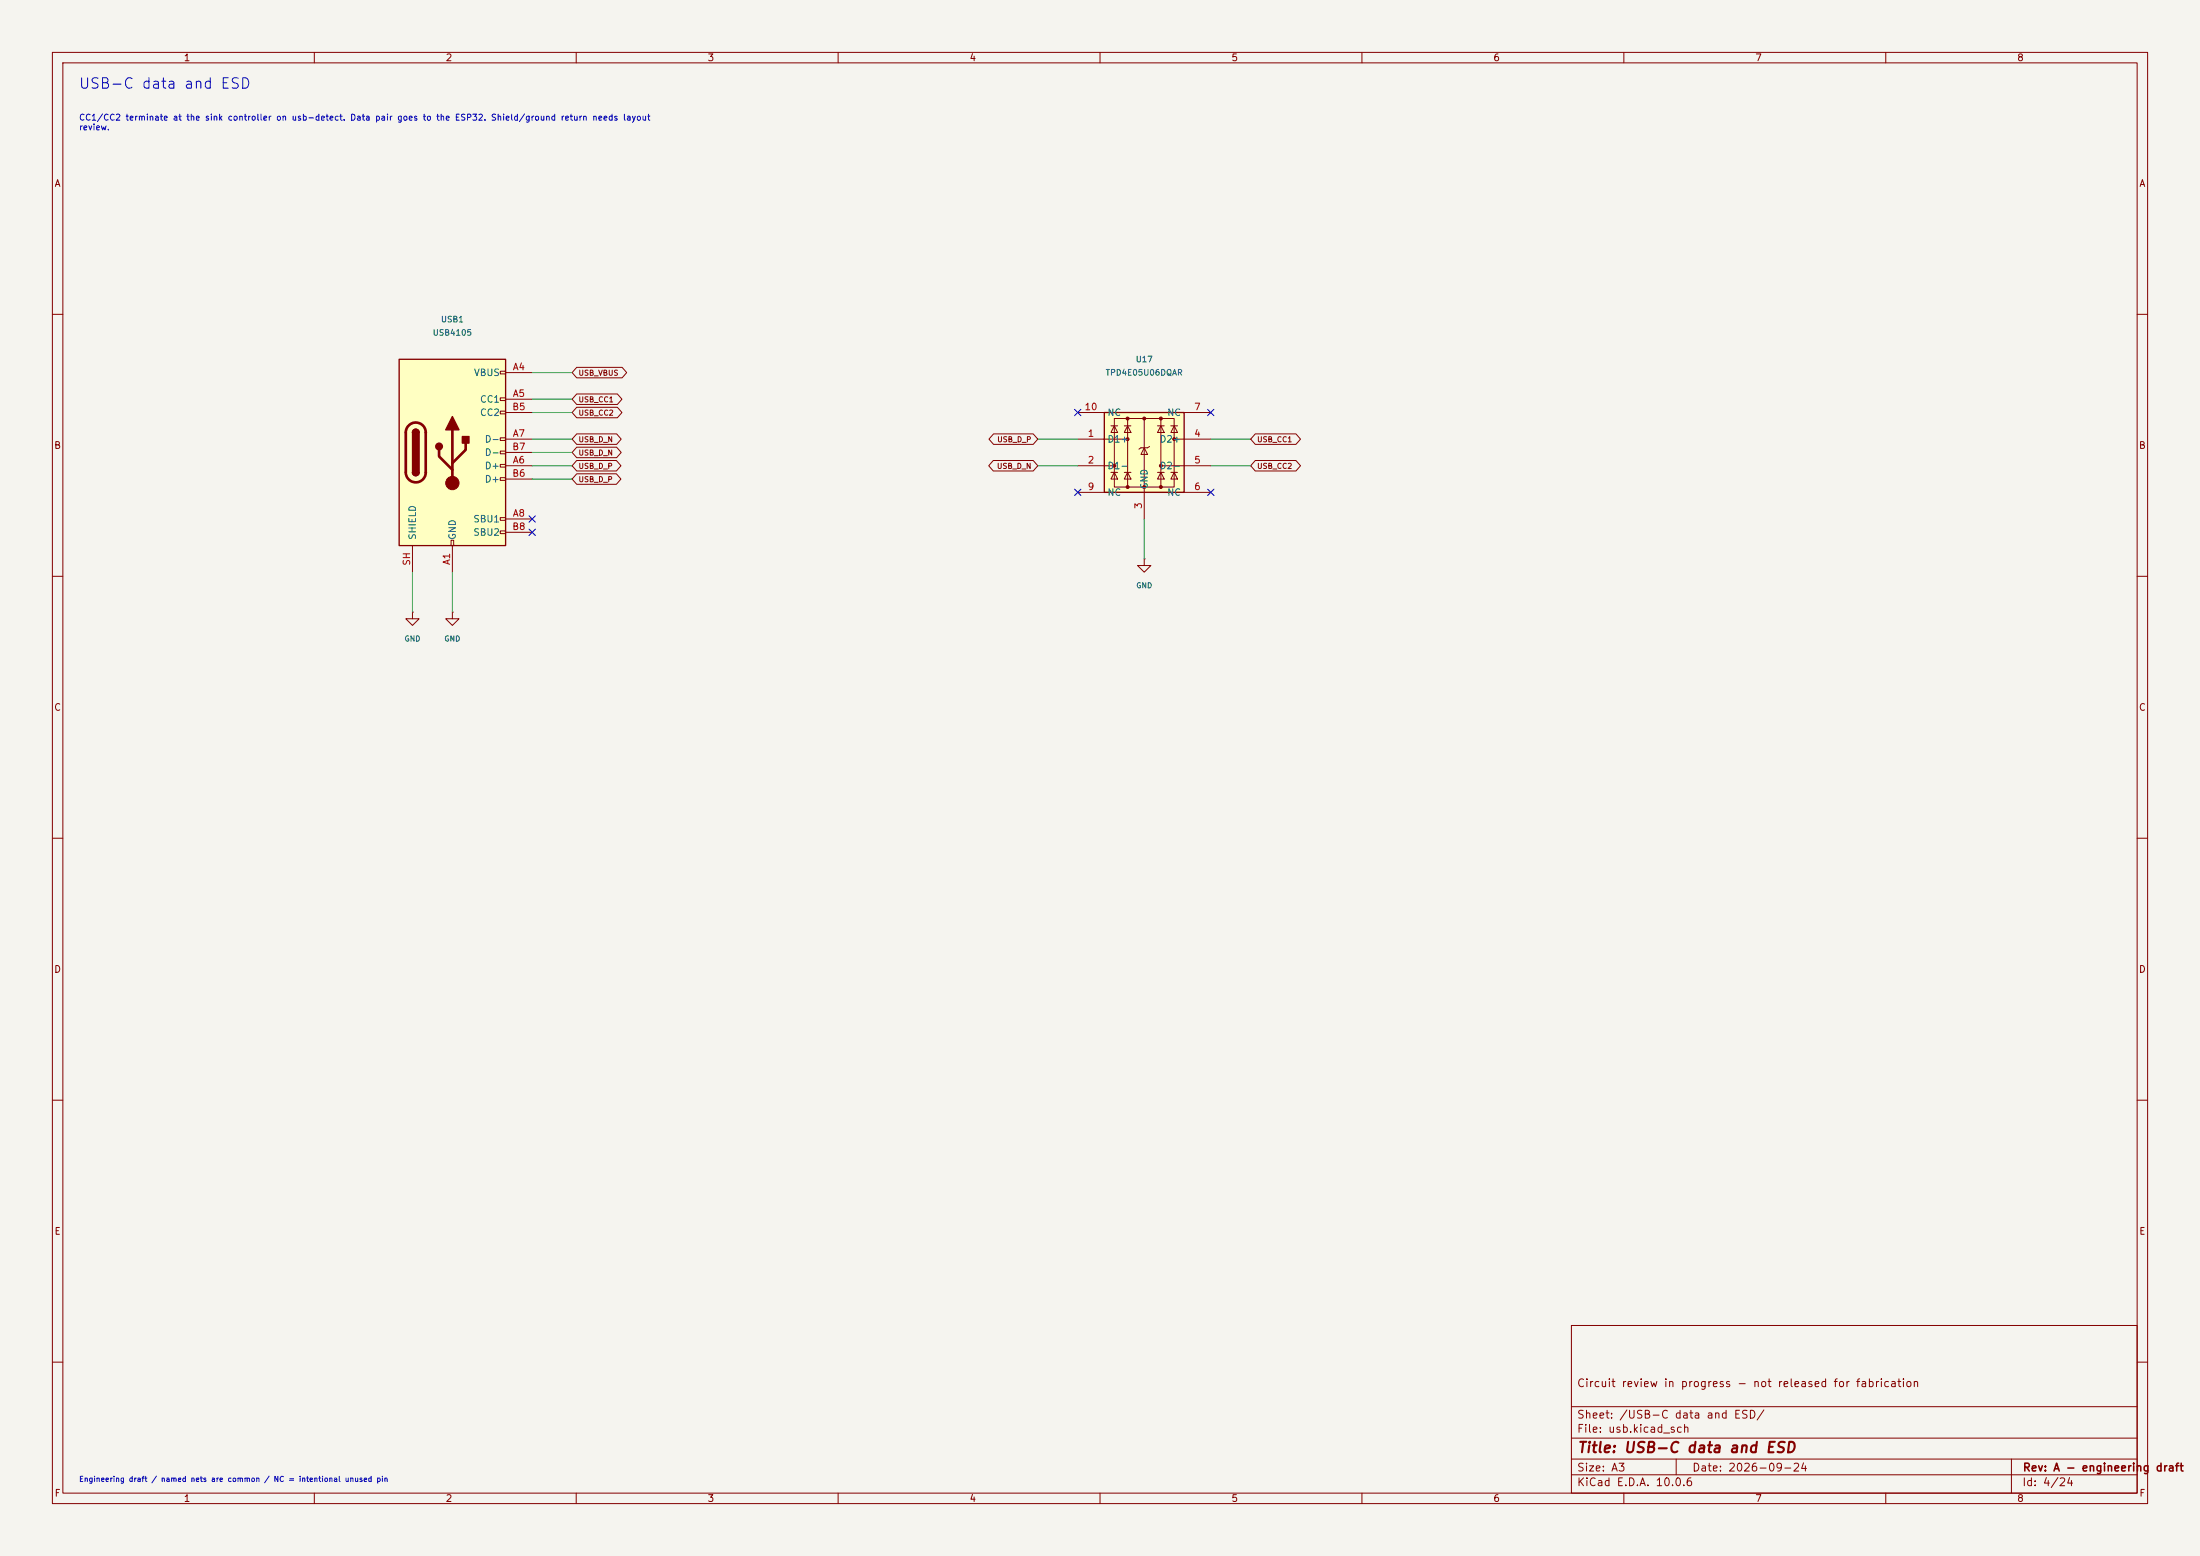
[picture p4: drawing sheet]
(kicad_sch
 (version 20250114)
 (generator "eeschema")
 (paper "A3")
 (title_block
  (title "USB-C data and ESD")
  (date "2026-09-24")
  (rev "A - engineering draft")
  (comment 1 "Circuit review in progress - not released for fabrication"))
 (lib_symbols
  (symbol "Connector:USB_C_Receptacle_USB2.0_16P"
   (pin_names
    (offset 1.016)) (exclude_from_sim no) (in_bom yes) (on_board yes)
   (in_pos_files yes)
   (duplicate_pin_numbers_are_jumpers no)
   (property "Reference" "J" (at 0 22.225 0) (show_name no) (do_not_autoplace no) (effects (font (size 1.27 1.27))))
   (property "Value" "USB_C_Receptacle_USB2.0_16P" (at 0 19.685 0) (show_name no) (do_not_autoplace no) (effects (font (size 1.27 1.27))))
   (property "Footprint" "" (at 3.81 0 0) (show_name no) (do_not_autoplace no) (hide yes) (effects (font (size 1.27 1.27))))
   (property "Datasheet" "https://www.usb.org/sites/default/files/documents/usb_type-c.zip" (at 3.81 0 0) (show_name no) (do_not_autoplace no) (hide yes) (effects (font (size 1.27 1.27))))
   (property "Description" "USB 2.0-only 16P Type-C Receptacle connector" (at 0 0 0) (show_name no) (do_not_autoplace no) (hide yes) (effects (font (size 1.27 1.27))))
   (symbol "USB_C_Receptacle_USB2.0_16P_0_0"
    (rectangle (start -0.254 -17.78) (end 0.254 -16.764) (stroke (width 0) (type default)) (fill (type none)))
    (rectangle (start 10.16 15.494) (end 9.144 14.986) (stroke (width 0) (type default)) (fill (type none)))
    (rectangle (start 10.16 10.414) (end 9.144 9.906) (stroke (width 0) (type default)) (fill (type none)))
    (rectangle (start 10.16 7.874) (end 9.144 7.366) (stroke (width 0) (type default)) (fill (type none)))
    (rectangle (start 10.16 2.794) (end 9.144 2.286) (stroke (width 0) (type default)) (fill (type none)))
    (rectangle (start 10.16 0.254) (end 9.144 -0.254) (stroke (width 0) (type default)) (fill (type none)))
    (rectangle (start 10.16 -2.286) (end 9.144 -2.794) (stroke (width 0) (type default)) (fill (type none)))
    (rectangle (start 10.16 -4.826) (end 9.144 -5.334) (stroke (width 0) (type default)) (fill (type none)))
    (rectangle (start 10.16 -12.446) (end 9.144 -12.954) (stroke (width 0) (type default)) (fill (type none)))
    (rectangle (start 10.16 -14.986) (end 9.144 -15.494) (stroke (width 0) (type default)) (fill (type none))))
   (symbol "USB_C_Receptacle_USB2.0_16P_0_1"
    (rectangle (start -10.16 17.78) (end 10.16 -17.78) (stroke (width 0.254) (type default)) (fill (type background)))
    (polyline (pts (xy -8.89 -3.81) (xy -8.89 3.81)) (stroke (width 0.508) (type default)) (fill (type none)))
    (rectangle (start -7.62 -3.81) (end -6.35 3.81) (stroke (width 0.254) (type default)) (fill (type outline)))
    (arc (start -7.62 3.81) (mid -6.985 4.4423) (end -6.35 3.81) (stroke (width 0.254) (type default)) (fill (type none)))
    (arc (start -7.62 3.81) (mid -6.985 4.4423) (end -6.35 3.81) (stroke (width 0.254) (type default)) (fill (type outline)))
    (arc (start -8.89 3.81) (mid -6.985 5.7067) (end -5.08 3.81) (stroke (width 0.508) (type default)) (fill (type none)))
    (arc (start -5.08 -3.81) (mid -6.985 -5.7067) (end -8.89 -3.81) (stroke (width 0.508) (type default)) (fill (type none)))
    (arc (start -6.35 -3.81) (mid -6.985 -4.4423) (end -7.62 -3.81) (stroke (width 0.254) (type default)) (fill (type none)))
    (arc (start -6.35 -3.81) (mid -6.985 -4.4423) (end -7.62 -3.81) (stroke (width 0.254) (type default)) (fill (type outline)))
    (polyline (pts (xy -5.08 3.81) (xy -5.08 -3.81)) (stroke (width 0.508) (type default)) (fill (type none)))
    (circle (center -2.54 1.143) (radius 0.635) (stroke (width 0.254) (type default)) (fill (type outline)))
    (polyline (pts (xy -1.27 4.318) (xy 0 6.858) (xy 1.27 4.318) (xy -1.27 4.318)) (stroke (width 0.254) (type default)) (fill (type outline)))
    (polyline (pts (xy 0 -2.032) (xy 2.54 0.508) (xy 2.54 1.778)) (stroke (width 0.508) (type default)) (fill (type none)))
    (polyline (pts (xy 0 -3.302) (xy -2.54 -0.762) (xy -2.54 0.508)) (stroke (width 0.508) (type default)) (fill (type none)))
    (polyline (pts (xy 0 -5.842) (xy 0 4.318)) (stroke (width 0.508) (type default)) (fill (type none)))
    (circle (center 0 -5.842) (radius 1.27) (stroke (width 0) (type default)) (fill (type outline)))
    (rectangle (start 1.905 1.778) (end 3.175 3.048) (stroke (width 0.254) (type default)) (fill (type outline))))
   (symbol "USB_C_Receptacle_USB2.0_16P_1_1"
    (pin passive line (at 0 -22.86 90) (length 5.08) (name "GND" (effects (font (size 1.27 1.27)))) (number "A1" (effects (font (size 1.27 1.27)))))
    (pin passive line (at 15.24 15.24 180) (length 5.08) (name "VBUS" (effects (font (size 1.27 1.27)))) (number "A4" (effects (font (size 1.27 1.27)))))
    (pin bidirectional line (at 15.24 10.16 180) (length 5.08) (name "CC1" (effects (font (size 1.27 1.27)))) (number "A5" (effects (font (size 1.27 1.27)))))
    (pin bidirectional line (at 15.24 -2.54 180) (length 5.08) (name "D+" (effects (font (size 1.27 1.27)))) (number "A6" (effects (font (size 1.27 1.27)))))
    (pin bidirectional line (at 15.24 2.54 180) (length 5.08) (name "D-" (effects (font (size 1.27 1.27)))) (number "A7" (effects (font (size 1.27 1.27)))))
    (pin bidirectional line (at 15.24 -12.7 180) (length 5.08) (name "SBU1" (effects (font (size 1.27 1.27)))) (number "A8" (effects (font (size 1.27 1.27)))))
    (pin passive line (at 15.24 15.24 180) (length 5.08) (hide yes) (name "VBUS" (effects (font (size 1.27 1.27)))) (number "A9" (effects (font (size 1.27 1.27)))))
    (pin passive line (at 0 -22.86 90) (length 5.08) (hide yes) (name "GND" (effects (font (size 1.27 1.27)))) (number "A12" (effects (font (size 1.27 1.27)))))
    (pin passive line (at 0 -22.86 90) (length 5.08) (hide yes) (name "GND" (effects (font (size 1.27 1.27)))) (number "B1" (effects (font (size 1.27 1.27)))))
    (pin passive line (at 15.24 15.24 180) (length 5.08) (hide yes) (name "VBUS" (effects (font (size 1.27 1.27)))) (number "B4" (effects (font (size 1.27 1.27)))))
    (pin bidirectional line (at 15.24 7.62 180) (length 5.08) (name "CC2" (effects (font (size 1.27 1.27)))) (number "B5" (effects (font (size 1.27 1.27)))))
    (pin bidirectional line (at 15.24 -5.08 180) (length 5.08) (name "D+" (effects (font (size 1.27 1.27)))) (number "B6" (effects (font (size 1.27 1.27)))))
    (pin bidirectional line (at 15.24 0 180) (length 5.08) (name "D-" (effects (font (size 1.27 1.27)))) (number "B7" (effects (font (size 1.27 1.27)))))
    (pin bidirectional line (at 15.24 -15.24 180) (length 5.08) (name "SBU2" (effects (font (size 1.27 1.27)))) (number "B8" (effects (font (size 1.27 1.27)))))
    (pin passive line (at 15.24 15.24 180) (length 5.08) (hide yes) (name "VBUS" (effects (font (size 1.27 1.27)))) (number "B9" (effects (font (size 1.27 1.27)))))
    (pin passive line (at 0 -22.86 90) (length 5.08) (hide yes) (name "GND" (effects (font (size 1.27 1.27)))) (number "B12" (effects (font (size 1.27 1.27)))))
    (pin passive line (at -7.62 -22.86 90) (length 5.08) (name "SHIELD" (effects (font (size 1.27 1.27)))) (number "SH" (effects (font (size 1.27 1.27))))))
   (embedded_fonts no))
  (symbol "Handset:TPD4E05U06DQA"
   (property "Reference" "U" (at -0.635 8.89 0) (show_name no) (do_not_autoplace no) (effects (font (size 1.27 1.27))))
   (property "Value" "TPD4E05U06DQA" (at 1.905 -10.16 0) (show_name no) (do_not_autoplace no) (effects (font (size 1.27 1.27)) (justify left)))
   (property "Footprint" "Package_SON:USON-10_2.5x1.0mm_P0.5mm" (at 1.905 -12.065 0) (show_name no) (do_not_autoplace no) (hide yes) (effects (font (size 1.27 1.27)
    (italic yes)) (justify left)))
   (property "Datasheet" "https://www.ti.com/lit/ds/symlink/tpd4e05u06.pdf" (at 1.905 -13.97 0) (show_name no) (do_not_autoplace no) (hide yes) (effects (font (size 1.27 1.27)) (justify left)))
   (property "Description" "4-Channel ESD Protection for Super-Speed USB 3.0 Interface, USON-10" (at 0 0 0) (show_name no) (do_not_autoplace no) (hide yes) (effects (font (size 1.27 1.27))))
   (embedded_fonts no)
   (symbol "TPD4E05U06DQA_0_0"
    (rectangle (start -5.715 6.477) (end 5.715 -6.604) (stroke (width 0) (type default)) (fill (type none)))
    (polyline (pts (xy -3.175 -6.604) (xy -3.175 6.477)) (stroke (width 0) (type default)) (fill (type none)))
    (polyline (pts (xy 0 6.477) (xy 0 -6.604)) (stroke (width 0) (type default)) (fill (type none)))
    (polyline (pts (xy 3.175 6.477) (xy 3.175 -6.604)) (stroke (width 0) (type default)) (fill (type none))))
   (symbol "TPD4E05U06DQA_0_1"
    (polyline (pts (xy -7.747 2.54) (xy -3.175 2.54)) (stroke (width 0) (type default)) (fill (type none)))
    (rectangle (start -7.62 7.62) (end 7.62 -7.62) (stroke (width 0.254) (type default)) (fill (type background)))
    (polyline (pts (xy -7.62 -2.54) (xy -5.715 -2.54)) (stroke (width 0) (type default)) (fill (type none)))
    (circle (center -5.715 -2.54) (radius 0.2794) (stroke (width 0) (type default)) (fill (type outline)))
    (polyline (pts (xy -5.08 5.08) (xy -6.35 5.08)) (stroke (width 0) (type default)) (fill (type none)))
    (polyline (pts (xy -5.08 3.81) (xy -6.35 3.81) (xy -5.715 5.08) (xy -5.08 3.81)) (stroke (width 0) (type default)) (fill (type none)))
    (polyline (pts (xy -5.08 -3.81) (xy -6.35 -3.81)) (stroke (width 0) (type default)) (fill (type none)))
    (polyline (pts (xy -5.08 -5.08) (xy -6.35 -5.08) (xy -5.715 -3.81) (xy -5.08 -5.08)) (stroke (width 0) (type default)) (fill (type none)))
    (circle (center -3.175 6.477) (radius 0.2794) (stroke (width 0) (type default)) (fill (type outline)))
    (circle (center -3.175 2.54) (radius 0.2794) (stroke (width 0) (type default)) (fill (type outline)))
    (circle (center -3.175 -6.604) (radius 0.2794) (stroke (width 0) (type default)) (fill (type outline)))
    (polyline (pts (xy -2.54 5.08) (xy -3.81 5.08)) (stroke (width 0) (type default)) (fill (type none)))
    (polyline (pts (xy -2.54 3.81) (xy -3.81 3.81) (xy -3.175 5.08) (xy -2.54 3.81)) (stroke (width 0) (type default)) (fill (type none)))
    (polyline (pts (xy -2.54 -3.81) (xy -3.81 -3.81)) (stroke (width 0) (type default)) (fill (type none)))
    (polyline (pts (xy -2.54 -5.08) (xy -3.81 -5.08) (xy -3.175 -3.81) (xy -2.54 -5.08)) (stroke (width 0) (type default)) (fill (type none)))
    (polyline (pts (xy -0.635 0.889) (xy -1.016 0.635)) (stroke (width 0) (type default)) (fill (type none)))
    (circle (center 0 6.477) (radius 0.2794) (stroke (width 0) (type default)) (fill (type outline)))
    (polyline (pts (xy 0 -6.604) (xy 0 -7.62)) (stroke (width 0) (type default)) (fill (type none)))
    (circle (center 0 -6.604) (radius 0.2794) (stroke (width 0) (type default)) (fill (type outline)))
    (polyline (pts (xy 0.635 0.889) (xy -0.635 0.889)) (stroke (width 0) (type default)) (fill (type none)))
    (polyline (pts (xy 0.635 0.889) (xy 1.016 1.143)) (stroke (width 0) (type default)) (fill (type none)))
    (polyline (pts (xy 0.635 -0.381) (xy -0.635 -0.381) (xy 0 0.889) (xy 0.635 -0.381)) (stroke (width 0) (type default)) (fill (type none)))
    (circle (center 3.175 6.477) (radius 0.2794) (stroke (width 0) (type default)) (fill (type outline)))
    (circle (center 3.175 -2.54) (radius 0.2794) (stroke (width 0) (type default)) (fill (type outline)))
    (circle (center 3.175 -6.604) (radius 0.2794) (stroke (width 0) (type default)) (fill (type outline)))
    (polyline (pts (xy 3.81 5.08) (xy 2.54 5.08)) (stroke (width 0) (type default)) (fill (type none)))
    (polyline (pts (xy 3.81 3.81) (xy 2.54 3.81) (xy 3.175 5.08) (xy 3.81 3.81)) (stroke (width 0) (type default)) (fill (type none)))
    (polyline (pts (xy 3.81 -3.81) (xy 2.54 -3.81)) (stroke (width 0) (type default)) (fill (type none)))
    (polyline (pts (xy 3.81 -5.08) (xy 2.54 -5.08) (xy 3.175 -3.81) (xy 3.81 -5.08)) (stroke (width 0) (type default)) (fill (type none)))
    (circle (center 5.715 2.54) (radius 0.2794) (stroke (width 0) (type default)) (fill (type outline)))
    (polyline (pts (xy 6.35 5.08) (xy 5.08 5.08)) (stroke (width 0) (type default)) (fill (type none)))
    (polyline (pts (xy 6.35 3.81) (xy 5.08 3.81) (xy 5.715 5.08) (xy 6.35 3.81)) (stroke (width 0) (type default)) (fill (type none)))
    (polyline (pts (xy 6.35 -3.81) (xy 5.08 -3.81)) (stroke (width 0) (type default)) (fill (type none)))
    (polyline (pts (xy 6.35 -5.08) (xy 5.08 -5.08) (xy 5.715 -3.81) (xy 6.35 -5.08)) (stroke (width 0) (type default)) (fill (type none)))
    (polyline (pts (xy 7.62 2.54) (xy 5.715 2.54)) (stroke (width 0) (type default)) (fill (type none)))
    (polyline (pts (xy 7.62 -2.54) (xy 3.175 -2.54)) (stroke (width 0) (type default)) (fill (type none))))
   (symbol "TPD4E05U06DQA_1_1"
    (pin passive line (at -12.7 2.54 0) (length 5.08) (name "D1+" (effects (font (size 1.27 1.27)))) (number "1" (effects (font (size 1.27 1.27)))))
    (pin passive line (at -12.7 -2.54 0) (length 5.08) (name "D1-" (effects (font (size 1.27 1.27)))) (number "2" (effects (font (size 1.27 1.27)))))
    (pin power_in line (at 0 -12.7 90) (length 5.08) (name "GND" (effects (font (size 1.27 1.27)))) (number "3" (effects (font (size 1.27 1.27)))))
    (pin passive line (at 12.7 2.54 180) (length 5.08) (name "D2+" (effects (font (size 1.27 1.27)))) (number "4" (effects (font (size 1.27 1.27)))))
    (pin passive line (at 12.7 -2.54 180) (length 5.08) (name "D2-" (effects (font (size 1.27 1.27)))) (number "5" (effects (font (size 1.27 1.27)))))
    (pin free line (at 12.7 -7.62 180) (length 5.08) (name "NC" (effects (font (size 1.27 1.27)))) (number "6" (effects (font (size 1.27 1.27)))))
    (pin free line (at 12.7 7.62 180) (length 5.08) (name "NC" (effects (font (size 1.27 1.27)))) (number "7" (effects (font (size 1.27 1.27)))))
    (pin passive line (at 0 -12.7 90) (length 5.08) (hide yes) (name "GND" (effects (font (size 1.27 1.27)))) (number "8" (effects (font (size 1.27 1.27)))))
    (pin free line (at -12.7 -7.62 0) (length 5.08) (name "NC" (effects (font (size 1.27 1.27)))) (number "9" (effects (font (size 1.27 1.27)))))
    (pin free line (at -12.7 7.62 0) (length 5.08) (name "NC" (effects (font (size 1.27 1.27)))) (number "10" (effects (font (size 1.27 1.27)))))))
  (symbol "power:GND"
   (power global)
   (pin_numbers (hide yes))
   (pin_names
    (offset 0) (hide yes)) (exclude_from_sim no) (in_bom yes) (on_board yes)
   (in_pos_files yes)
   (duplicate_pin_numbers_are_jumpers no)
   (property "Reference" "#PWR" (at 0 -6.35 0) (show_name no) (do_not_autoplace no) (hide yes) (effects (font (size 1.27 1.27))))
   (property "Value" "GND" (at 0 -3.81 0) (show_name no) (do_not_autoplace no) (effects (font (size 1.27 1.27))))
   (property "Footprint" "" (at 0 0 0) (show_name no) (do_not_autoplace no) (hide yes) (effects (font (size 1.27 1.27))))
   (property "Datasheet" "" (at 0 0 0) (show_name no) (do_not_autoplace no) (hide yes) (effects (font (size 1.27 1.27))))
   (property "Description" "Power symbol creates a global label with name \"GND\" , ground" (at 0 0 0) (show_name no) (do_not_autoplace no) (hide yes) (effects (font (size 1.27 1.27))))
   (symbol "GND_0_1"
    (polyline (pts (xy 0 0) (xy 0 -1.27) (xy 1.27 -1.27) (xy 0 -2.54) (xy -1.27 -1.27) (xy 0 -1.27)) (stroke (width 0) (type default)) (fill (type none))))
   (symbol "GND_1_1"
    (pin power_in line (at 0 0 270) (length 0) (name "" (effects (font (size 1.27 1.27)))) (number "1" (effects (font (size 1.27 1.27))))))
   (embedded_fonts no)))
 (text "USB-C data and ESD" (at 15 15 0) (effects (font (size 2 2)) (justify left top)))
 (text "CC1/CC2 terminate at the sink controller on usb-detect. Data pair goes to the ESP32. Shield/ground return needs layout\nreview." (at 15 22 0) (effects (font (size 1.15 1.15)) (justify left top)))
 (text "Engineering draft / named nets are common / NC = intentional unused pin" (at 15 282 0) (effects (font (size 1 1)) (justify left top)))
 (symbol
  (lib_id "Connector:USB_C_Receptacle_USB2.0_16P") (at 86.36 86.36 0) (unit 1) (in_bom yes) (on_board yes) (dnp no)
  (property "Reference" "USB1" (at 86.36 60.96 0) (effects (font (size 1.1 1.1))))
  (property "Value" "USB4105" (at 86.36 63.5 0) (effects (font (size 1.1 1.1))))
  (property "Footprint" "Connector_USB:USB_C_Receptacle_GCT_USB4105-xx-A_16P_TopMnt_Horizontal" (at 86.36 86.36 0) (effects (font (size 1 1)) (hide yes))) (pin "A1") (pin "A4") (pin "A5") (pin "A6") (pin "A7") (pin "A8") (pin "A9") (pin "A12") (pin "B1") (pin "B4") (pin "B5") (pin "B6") (pin "B7") (pin "B8") (pin "B9") (pin "B12") (pin "SH"))
 (symbol
  (lib_id "Handset:TPD4E05U06DQA") (at 218.44 86.36 0) (unit 1) (in_bom yes) (on_board yes) (dnp no)
  (property "Reference" "U17" (at 218.44 68.58 0) (effects (font (size 1.1 1.1))))
  (property "Value" "TPD4E05U06DQAR" (at 218.44 71.12 0) (effects (font (size 1.1 1.1))))
  (property "Footprint" "Package_SON:USON-10_2.5x1.0mm_P0.5mm" (at 218.44 86.36 0) (effects (font (size 1.27 1.27)) (hide yes))) (pin "1") (pin "2") (pin "3") (pin "4") (pin "5") (pin "6") (pin "7") (pin "8") (pin "9") (pin "10"))
 (wire (pts (xy 86.3600 109.2200) (xy 86.3600 116.8400)) (stroke (width 0) (type default)))
 (symbol
  (lib_id "power:GND") (at 86.36 116.84 0) (unit 1) (in_bom yes) (on_board yes) (dnp no)
  (property "Reference" "#PWR4004" (at 86.36 116.84 0) (effects (font (size 1 1)) (hide yes)))
  (property "Value" "GND" (at 86.36 121.92 0) (effects (font (size 1 1)))) (pin "1"))
 (wire (pts (xy 101.6000 71.1200) (xy 109.2200 71.1200)) (stroke (width 0) (type default)))
 (global_label "USB_VBUS"
  (shape bidirectional) (at 109.22 71.12 180.0) (effects (font (size 1 1)) (justify left)))
 (wire (pts (xy 101.6000 76.2000) (xy 109.2200 76.2000)) (stroke (width 0) (type default)))
 (global_label "USB_CC1"
  (shape bidirectional) (at 109.22 76.2 180.0) (effects (font (size 1 1)) (justify left)))
 (wire (pts (xy 101.6000 88.9000) (xy 109.2200 88.9000)) (stroke (width 0) (type default)))
 (global_label "USB_D_P"
  (shape bidirectional) (at 109.22 88.9 180.0) (effects (font (size 1 1)) (justify left)))
 (wire (pts (xy 101.6000 83.8200) (xy 109.2200 83.8200)) (stroke (width 0) (type default)))
 (global_label "USB_D_N"
  (shape bidirectional) (at 109.22 83.82 180.0) (effects (font (size 1 1)) (justify left)))
 (no_connect (at 101.6 99.06))
 (wire (pts (xy 101.6000 78.7400) (xy 109.2200 78.7400)) (stroke (width 0) (type default)))
 (global_label "USB_CC2"
  (shape bidirectional) (at 109.22 78.74 180.0) (effects (font (size 1 1)) (justify left)))
 (wire (pts (xy 101.6000 91.4400) (xy 109.2200 91.4400)) (stroke (width 0) (type default)))
 (global_label "USB_D_P"
  (shape bidirectional) (at 109.22 91.44 180.0) (effects (font (size 1 1)) (justify left)))
 (wire (pts (xy 101.6000 86.3600) (xy 109.2200 86.3600)) (stroke (width 0) (type default)))
 (global_label "USB_D_N"
  (shape bidirectional) (at 109.22 86.36 180.0) (effects (font (size 1 1)) (justify left)))
 (no_connect (at 101.6 101.6))
 (wire (pts (xy 78.7400 109.2200) (xy 78.7400 116.8400)) (stroke (width 0) (type default)))
 (symbol
  (lib_id "power:GND") (at 78.74 116.84 0) (unit 1) (in_bom yes) (on_board yes) (dnp no)
  (property "Reference" "#PWR4023" (at 78.74 116.84 0) (effects (font (size 1 1)) (hide yes)))
  (property "Value" "GND" (at 78.74 121.92 0) (effects (font (size 1 1)))) (pin "1"))
 (wire (pts (xy 205.7400 83.8200) (xy 198.1200 83.8200)) (stroke (width 0) (type default)))
 (global_label "USB_D_P"
  (shape bidirectional) (at 198.12 83.82 0.0) (effects (font (size 1 1)) (justify right)))
 (wire (pts (xy 205.7400 88.9000) (xy 198.1200 88.9000)) (stroke (width 0) (type default)))
 (global_label "USB_D_N"
  (shape bidirectional) (at 198.12 88.9 0.0) (effects (font (size 1 1)) (justify right)))
 (wire (pts (xy 218.4400 99.0600) (xy 218.4400 106.6800)) (stroke (width 0) (type default)))
 (symbol
  (lib_id "power:GND") (at 218.44 106.68 0) (unit 1) (in_bom yes) (on_board yes) (dnp no)
  (property "Reference" "#PWR4030" (at 218.44 106.68 0) (effects (font (size 1 1)) (hide yes)))
  (property "Value" "GND" (at 218.44 111.76 0) (effects (font (size 1 1)))) (pin "1"))
 (wire (pts (xy 231.1400 83.8200) (xy 238.7600 83.8200)) (stroke (width 0) (type default)))
 (global_label "USB_CC1"
  (shape bidirectional) (at 238.76 83.82 180.0) (effects (font (size 1 1)) (justify left)))
 (wire (pts (xy 231.1400 88.9000) (xy 238.7600 88.9000)) (stroke (width 0) (type default)))
 (global_label "USB_CC2"
  (shape bidirectional) (at 238.76 88.9 180.0) (effects (font (size 1 1)) (justify left)))
 (no_connect (at 231.14 93.98))
 (no_connect (at 231.14 78.74))
 (no_connect (at 205.74 93.98))
 (no_connect (at 205.74 78.74)))
